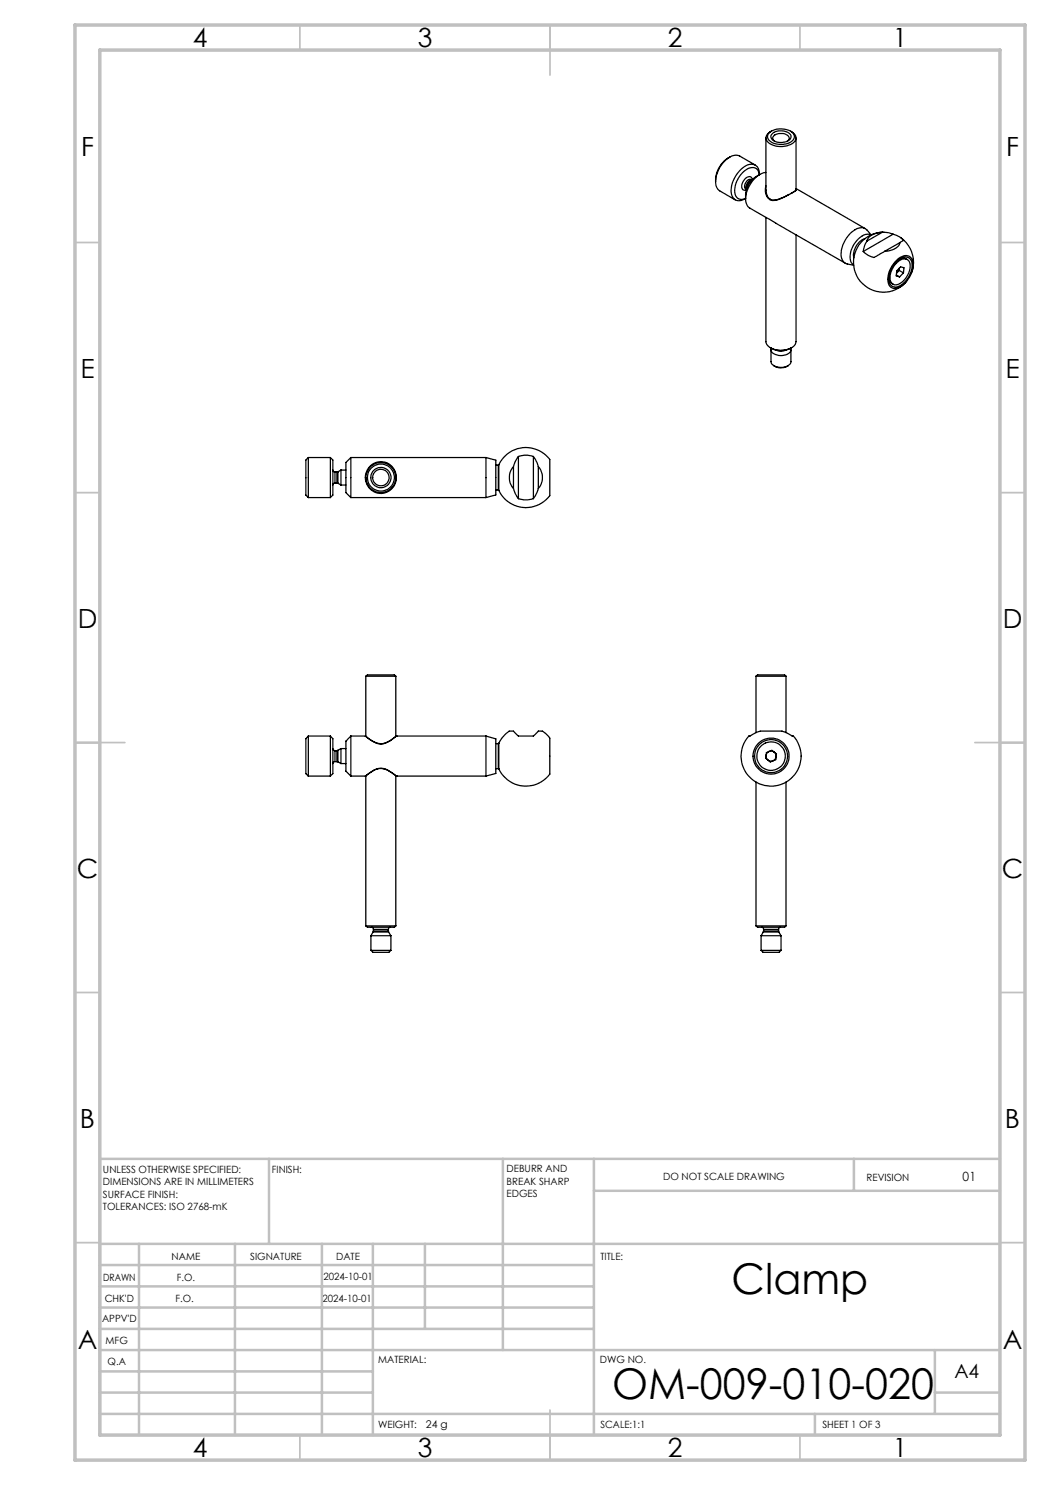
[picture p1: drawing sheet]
<svg xmlns="http://www.w3.org/2000/svg" width="210mm" height="297mm" viewBox="0 0 210 297" stroke-linecap="round" stroke-linejoin="round" font-family="sans-serif">
<g fill="none" stroke="#000" stroke-width=".25">
<path d="M145.9 31.4a5.8 5.8 0 0 0-2.7 5.8l.3 .6 .4 .4 3.1 1.8M145.9 31.4l1.1-.4 .7 .1 3.4 1.9M145.9 31.4a5.4 5.4 0 0 0-2.8 4.9M149.1 37.8a1.3 1.3 0 0 1 1.1-1.9l.2 .1a1.51 1.51 0 0 0-1.1 1.9l-.1-.1M150.3 36.1a1.76 1.76 0 0 0-1 1.7M150.5 35.9a.66 .66 0 0 0-.5-.6 .66 .66 0 0 0-.7 .2 1.84 1.84 0 0 0-.7 2.5h.7M151.9 34.9a1.76 1.76 0 0 0-.9-1.9 1.76 1.76 0 0 0-2.1 .3 5.7 5.7 0 0 0-2.5 5.9 1.71 1.71 0 0 0 2.7 .5 1.48 1.48 0 0 1-1.6-.1 1.48 1.48 0 0 1-.6-1.5 5.1 5.1 0 0 1 3.2-4.6 1.37 1.37 0 0 1 1.8 1.5M151.9 34.9a5.9 5.9 0 0 0-2.6 5.8l.5 .8 3.4 2M151.9 34.9a4.8 4.8 0 0 0-2.8 4.9M153.2 34.5l-1.3 .4M153.2 37.1l-.1 .2a2.5 2.5 0 0 0 .9 2.7 4.5 4.5 0 0 0 3.4-.9 3.6 3.6 0 0 0 1.9-1.3l-.1-.1M153.2 27.6v10.6"/>
<path d="M153.2 38v.4a1.98 1.98 0 0 0 .9 1.5M154 26.4a3.9 3.9 0 0 1 4.7 .4 1.27 1.27 0 0 1-.9 1.8 3.5 3.5 0 0 1-4.2-.9v-.8zM154.3 26.2a1.36 1.36 0 0 0-1.1 1.4 1.36 1.36 0 0 0 1.1 1.3 4.3 4.3 0 0 0 4.7-.6 1.31 1.31 0 0 0-.9-2.1M154.5 26.7a2.76 2.76 0 0 1 3.7 .3 1.2 1.2 0 0 1-1.4 1.4 2.27 2.27 0 0 1-2.6-.9 .75 .75 0 0 1 .3-.8zM154.9 28.2a.74 .74 0 0 1-.3-.8 .74 .74 0 0 1 .7-.6 1.87 1.87 0 0 1 2.5 .8v.2l-.3 .4M157.8 38.9l-.4 .2a5 5 0 0 1-3.2 .8l-.2-.1M159.2 27.6v10.4l-1 .7M159.2 37.7l13.8 8M153.2 43.5v24.8a2.61 2.61 0 0 0 2.8 1.8 2.9 2.9 0 0 0 3.2-1.6v-21.5M153.2 43.5l15.9 9.1M173 47.8a3.5 3.5 0 0 0-2.2 3.8M173.4 48.2l-.5 1-.3 1.1"/>
<path d="M174.2 47a2.14 2.14 0 0 0-2.4 .7 4.6 4.6 0 0 0-1.6 4.8l.5 .5M174.2 47l-.8-1a1.89 1.89 0 0 0-2.7 .2 5.9 5.9 0 0 0-2.4 5.5l.4 .6 .5 .4 1.5 .4M176.5 46.5l1.3 .1 .8 .2M176.5 46.5a3.1 3.1 0 0 0-3.1 1.7M176.5 46.5l-3.1 1.7M176.8 46.5a6 6 0 0 0-5.6 8.4 6 6 0 0 0 10 1.5M176.9 50.3l-1.6 .9a.85 .85 0 0 1-1.2 .1l-1.5-1M177.8 55.6l.2 .8 .6 .4M178.6 46.8a3.9 3.9 0 0 1 2.1 1.3l-.7 .4M178.6 46.8l-6 3.5M179.2 52.7a1.67 1.67 0 0 1 2.6-.5 3.7 3.7 0 0 1-1.6 4.4 1.27 1.27 0 0 1-1.6 .2 1.27 1.27 0 0 1-.6-1.5l.3-1.2zM179.3 55l.6 .4"/>
<path d="M179.5 54.5l-.2 .1zM179.5 52.1a1.77 1.77 0 0 1 2.6-.2 4.3 4.3 0 0 1-1.6 4.9 1.56 1.56 0 0 1-2.5 0 4.5 4.5 0 0 1 1.5-4.7zM179.6 51.7a1.8 1.8 0 0 1 2.8 0 4.7 4.7 0 0 1-1.7 5.2 1.94 1.94 0 0 1-2.8 .3 4.5 4.5 0 0 1 1.4-5.1zM179.8 54.1l.1-.5-.4 .9M179.8 54.1l.9 .5M179.8 54.1l-.3 .4M179.9 51.8l.9-.2 .6 .3M180 48.5a2.96 2.96 0 0 1-3.1 1.8M180 48.5l-3.1 1.8M180.2 47.6a6 6 0 0 1 2.2 6.8M180.7 54.6l.1-1.1-.7-.1-.7 .7-.2 1.1 .7 .2M180.7 54.6l-.8 .8"/>
<path d="M154.1 69.5l.2 .2M154.2 70v2.3a1.85 1.85 0 0 0 2.2 1.2 1.63 1.63 0 0 0 1.8-1.2v-2.3M154.3 69.7a4.2 4.2 0 0 0 3.8 0M154.3 69.7a1.02 1.02 0 0 0 1 1.3 2.29 2.29 0 0 0 2.9-.9l-.1-.4M154.8 73.2a2.61 2.61 0 0 0 2.8 0M155.2 70a2.49 2.49 0 0 0 2 0M158.3 69.5l-.2 .2M61.7 91.5v8M61.7 91.5l-.5 .5v7l.5 .5M61.7 99.5h4.4M61.7 91.5h4.4M66.1 91.5v8"/>
<path d="M66.1 91.5l.5 .5v7l-.5 .5M66.6 94l.1 .3 .3 .1M67 96.6l-.3 .1-.1 .3M67 94.4v2.2M67 96.6h.4M67 94.4h.4M67.4 96.6l.2 .1M67.4 94.4v2.2M67.6 94.4h-.2M67.6 94.4v2.3M67.6 96.7l.6 .3M68.2 94v3"/>
<path d="M68.2 97h1M68.2 94h1M68.2 94l-.6 .4M70.2 91.5v8M70.2 91.5l-1 1v6l1 1M70.2 99.5h27M70.2 91.5h27M73.2 95.5v.4M97.2 91.5l2 .5v7l-2 .5M97.2 91.5v8M99.2 98h.5M99.2 93h.5"/>
<path d="M99.7 98l.1 .1M99.7 93v5M99.8 93a5.9 5.9 0 0 1 10.2-1v5.9a1.97 1.97 0 0 1-1.2 2.4 6 6 0 0 1-9-2.2M99.8 93h-.1M99.8 93v5.1M102.7 93.3a3.3 3.3 0 0 0 0 4.4M102.7 97.7l.4 1.1 .6 .9M102.7 93.3v4.4M103.7 91.3a4.7 4.7 0 0 1 3 0M103.7 91.3l-.6 .9-.4 1.1M103.7 99.7a4.7 4.7 0 0 0 3 0M103.7 91.3v8.4"/>
<path d="M106.7 91.3l.7 1.2 .3 .8M106.7 91.3v8.4M107.7 97.7l-.3 .8-.7 1.2M107.7 93.3a3.3 3.3 0 0 1 0 4.4M107.7 93.3v4.4M73.2 135.3a1.64 1.64 0 0 1 1.5-.3h4.2l.3 .3M73.2 135.3h6M73.2 135.3v12M79.2 135.3v12l18-.1M151.2 135.3h6M151.2 135.3l.3-.3h5.4l.3 .3M151.2 135.3v11.2"/>
<path d="M157.2 135.3v11.2M61.7 147.2v8M61.7 147.2l-.5 .5v7l.5 .5M61.7 155.2h4.4M61.7 147.2h4.4M66.1 147.2v8M66.1 147.2l.5 .5v7l-.5 .5M66.6 149.7v.3l.4 .1M67 152.3l-.3 .1-.1 .3M67 150.1v2.2M67 152.3h.4M67 150.1h.4"/>
<path d="M67.4 152.3l.2 .1M67.4 150.1v2.2M67.6 150.1h-.2M67.6 150.1v2.3M67.6 152.4l.6 .3M68.2 149.7v3M68.2 149.7l-.6 .4M68.2 152.7h1M68.2 149.7h1M70.2 147.2v8M70.2 147.2l-1 1v6l1 1M70.2 155.2h2.9l.2-.2a4 4 0 0 1 3.8-1.2l2.2 1.4"/>
<path d="M70.2 147.2h2.9l.1 .1a3.7 3.7 0 0 0 4.3 1.1l1.8-1.2M73.1 147.2l.1 .1M73.1 155.2l.6-.4a3.3 3.3 0 0 1 4.2-.5l1.4 .9M73.1 155.2h.1M73.2 155.2v30M79.2 155.2v30M79.2 147.2l-.2 .2a3.5 3.5 0 0 1-4.5 .8l-1.3-.9M79.3 155.2h.1M79.3 147.2h.1M79.3 155.2h17.9M97.2 147.2v8M97.2 147.2l2 .6v6.9l-2 .5"/>
<path d="M99.2 153.7h.5M99.2 148.7h.5M99.7 153.7l.1 .1M99.7 148.7v5M99.8 148.7a5 5 0 0 1 2.2-2.5 1.5 1.5 0 0 1 1.5 .9l.2 .1h1.9a1.68 1.68 0 0 0 1.9-.8 1.31 1.31 0 0 1 1.8 .5 1.72 1.72 0 0 1 .7 1.9v4.8a1.97 1.97 0 0 1-1.2 2.4 5.9 5.9 0 0 1-9-2.2M99.8 148.7h-.1M99.8 148.7v5.1M149.8 147.2l.7-.3a4.8 4.8 0 0 1 3.5-.7h.4a5.5 5.5 0 0 1 3.1 .4l.2 .2a2.95 2.95 0 0 1 2.1 2.3 6 6 0 0 1-6.7 8 6 6 0 0 1-3.3-9.9zM151.2 156.4v28.8M153.3 150.5l1.1-.4 .9 .7-.1 1.1-1.1 .5-1-.7zM157.2 156.4v28.8M73.2 185.2h6"/>
<path d="M73.2 185.2a1.64 1.64 0 0 0 1.5 .3h4.2l.3-.3M74.2 190.1l.4 .4h3.2l.4-.4M74.2 190.1h4M74.2 187.1h4M74.2 187.1v3M74.3 185.5h.2l.2 .4M74.6 186.4h3.1M74.6 186.4l-.4 .7M74.7 186.2l-.1 .2M74.7 185.9h3M74.7 186.2h3M74.7 185.9v.3"/>
<path d="M77.7 186.2v.2M77.7 185.9v.3M77.7 186.4l.5 .7M78.1 185.5l-.3 .1-.1 .3M78.2 187.1v3M151.2 185.2h6M151.2 185.2l.3 .3h5.4l.3-.3M152.2 190.1l.4 .4h3.2l.4-.4M152.2 190.1h4M152.2 187.1h4M152.2 187.1v3M152.3 185.5l.3 .1 .1 .3"/>
<path d="M152.6 186.4h3.2M152.6 186.4l-.4 .7M152.7 186.2l-.1 .2M152.7 185.9h3M152.7 186.2h3M152.7 185.9v.3M155.7 186.2l.1 .2M155.7 185.9v.3M155.8 186.4l.4 .7M156.1 185.5l-.3 .1-.1 .3M156.2 187.1v3"/>
<circle cx="76.2" cy="95.5" r="3"/>
<circle cx="76.2" cy="95.5" r="2.02"/>
<circle cx="76.2" cy="95.5" r="2.71"/>
<circle cx="76.2" cy="95.5" r="1.66"/>
<circle cx="76.2" cy="95.5" r="3.2"/>
<circle cx="154.2" cy="151.2" r="2.86"/>
<circle cx="154.2" cy="151.2" r="3.6"/>
<circle cx="154.2" cy="151.2" r="1.01"/>
<circle cx="154.2" cy="151.2" r="3.3"/>
</g>
<g fill="none" stroke="#c0c0c0" stroke-width=".35">
<path d="M60 5v5M110 5v10M160 5v5M15 48.5h5M200 48.5h5M15 98.5h5M200 98.5h5M15 148.5h10M195 148.5h10M15 198.5h5M200 198.5h5M15 248.5h5"/>
<path d="M200 248.5h5M60 287v5M110 282v10M160 287v5"/>
</g>
<g fill="none" stroke="#c0c0c0" stroke-width=".5">
<path d="M53.8 231.8v17M100.6 231.8v38.2M118.8 231.8v55.2M118.8 238.2h81.2M170.8 231.8v6.4M200 231.8h-180v55.2M20 248.8h180M20 257.3h98.8M20 253h98.8M27.8 248.8v38.2M47 248.8v38.2M64.4 248.8v38.2"/>
<path d="M74.6 248.8v38.2M85 248.8v17M20 265.8h98.8M20 261.5h98.8M20 278.5h54.6M20 274.3h54.6M20 270h180M187 278.5h13M187 270v12.8M20 282.8h180M163 282.8v4.2"/>
</g>
<path d="M15 5h190v287h-190zM20 10h180v277h-180z" fill="none" stroke="#c0c0c0" stroke-width=".7"/>
<g font-size="8.5">
<text x="146.3" y="258.8">Clamp</text>
<text x="122.4" y="279.7">OM-009-010-020</text>
</g>
<g font-size="5.3">
<text x="38.5" y="9.5">4</text>
<text x="83.5" y="9.5">3</text>
<text x="133.6" y="9.5">2</text>
<text x="178.6" y="9.5">1</text>
<text x="16.2" y="31.3">F</text>
<text x="201.2" y="31.3">F</text>
<text x="16.1" y="75.5">E</text>
<text x="201.1" y="75.5">E</text>
<text x="15.5" y="125.5">D</text>
<text x="200.5" y="125.5">D</text>
<text x="15.4" y="175.5">C</text>
<text x="200.4" y="175.5">C</text>
<text x="16" y="225.5">B</text>
<text x="201" y="225.5">B</text>
<text x="15.5" y="269.8">A</text>
<text x="200.5" y="269.8">A</text>
<text x="38.5" y="291.5">4</text>
<text x="83.5" y="291.5">3</text>
<text x="133.6" y="291.5">2</text>
<text x="178.6" y="291.5">1</text>
</g>
<text font-size="3.9" x="190.9" y="275.5">A4</text>
<text font-size="2.5" x="192.5" y="236.1">01</text>
<text font-size="2.1" x="85.2" y="285.6">24 g</text>
<g font-size="2">
<text x="20.6" y="234.6">UNLESS OTHERWISE SPECIFIED:</text>
<text x="20.6" y="237.1">DIMENSIONS ARE IN MILLIMETERS</text>
<text x="20.6" y="239.6">SURFACE FINISH:</text>
<text x="54.4" y="234.6">FINISH:</text>
<text x="101.3" y="234.5">DEBURR AND</text>
<text x="101.3" y="237">BREAK SHARP</text>
<text x="101.3" y="239.5">EDGES</text>
<text x="132.6" y="236">DO NOT SCALE DRAWING</text>
<text x="173.3" y="236.2">REVISION</text>
<text x="20.6" y="242.1">TOLERANCES: ISO 2768-mK</text>
<text x="34.3" y="252">NAME</text>
<text x="50" y="251.9">SIGNATURE</text>
<text x="67.2" y="251.9">DATE</text>
<text x="120.1" y="251.9">TITLE:</text>
<text x="20.6" y="256.1">DRAWN</text>
<text x="35.3" y="256.1">F.O.</text>
<text x="64.7" y="255.9">2024-10-01</text>
<text x="20.9" y="260.3">CHK'D</text>
<text x="35.1" y="260.3">F.O.</text>
<text x="64.5" y="260.3">2024-10-01</text>
<text x="20.4" y="264.4">APPV'D</text>
<text x="21.1" y="268.8">MFG</text>
<text x="21.5" y="273">Q.A</text>
<text x="75.6" y="272.5">MATERIAL:</text>
<text x="120" y="272.5">DWG NO.</text>
<text x="75.6" y="285.5">WEIGHT:</text>
<text x="120.1" y="285.6">SCALE:1:1</text>
<text x="164.5" y="285.6">SHEET 1 OF 3</text>
</g>
</svg>
